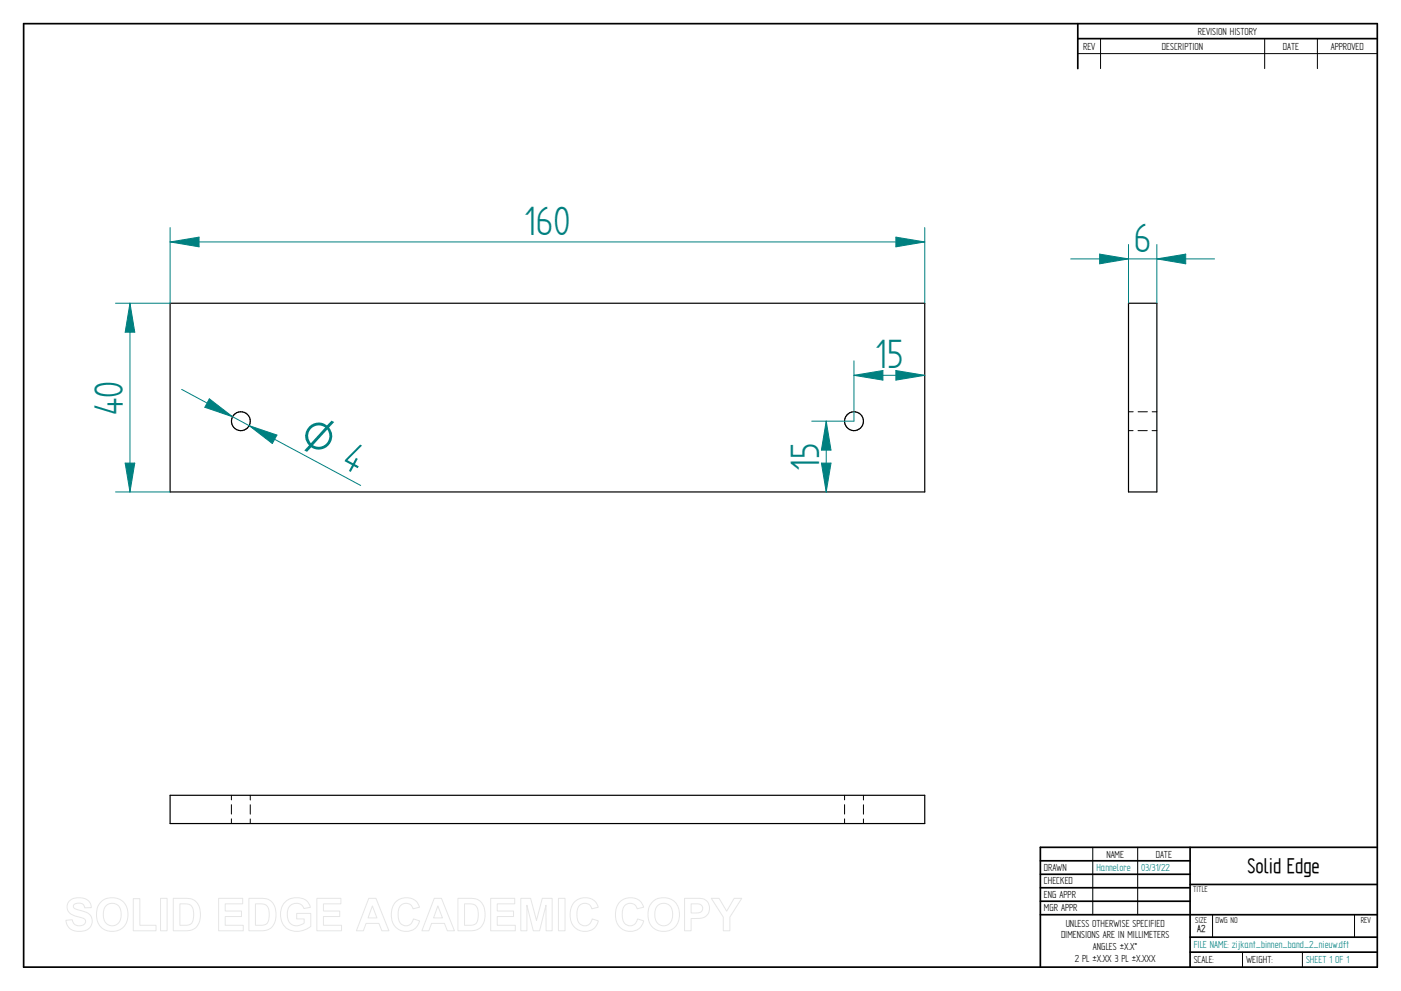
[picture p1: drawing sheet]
<svg xmlns="http://www.w3.org/2000/svg" width="594mm" height="420mm" viewBox="0 0 594 420" stroke-linecap="round" stroke-linejoin="round" font-family="sans-serif">
<g fill="none" stroke="#000" stroke-width=".72">
<path d="M10 10h574v400h-574zM457 10v19.1M457 16.4h127M504.6 359.2v50.8M584 359.2h-142.9v50.8M441.1 365h63.5M441.1 370.7h63.5M441.1 376.4h63.5M504.6 375h79.4M441.1 382.1h63.5M441.1 387.8h142.9M504.6 397.3h79.4"/>
<path d="M504.6 403.7h79.4"/>
</g>
<g fill="none" stroke="#000" stroke-width=".42">
<path d="M466.7 16.4v12.7M536.3 16.4v12.7M558.6 16.4v12.7M457 22.7h127M478.5 174.6h2M482.6 174.6h3.9M488.6 174.6h2M478.5 182.6h2M482.6 182.6h3.9M488.5 182.6h2.1M98.1 337.2v1.9M106.1 337.2v2"/>
<path d="M358.1 337.2v1.9M366.1 337.2v2M98.1 341.2v3.9M98.1 347.2v2M106.1 341.2v4M106.1 347.2v2M358.1 341.2v3.9M358.1 347.2v2M366.1 341.2v4M366.1 347.2v2M463.4 359.2v28.6M482.4 359.2v28.6"/>
<path d="M514.2 387.9v9.4M574.4 387.9v9.4M526.9 403.7v6.3M552.3 403.7v6.3"/>
</g>
<g fill="none" stroke="#000" stroke-width=".51">
<path d="M72.1 128.6h320v80h-320zM478.5 128.6h12.1v80h-12.1zM72.1 337.2h320v12h-320z"/>
<circle cx="102.1" cy="178.6" r="4"/>
<circle cx="362.1" cy="178.6" r="4"/>
</g>
<path d="M72.1 96.5v32.1M392.1 96.5v32.1M379.9 100.5l12.2 2.1-12.2 2z" fill="none" stroke="#008080" stroke-width=".42"/>
<path d="M379.9 100.5l12.2 2.1-12.2 2z" fill="#008080"/>
<path d="M72.1 102.6l12.3-2.1v4.1z" fill="none" stroke="#008080" stroke-width=".42"/>
<path d="M72.1 102.6l12.3-2.1v4.1z" fill="#008080"/>
<path d="M72.1 102.6h320M49 128.6h23.1M55.1 128.6l2 12.2h-4zM49 208.6h23.1" fill="none" stroke="#008080" stroke-width=".42"/>
<path d="M55.1 128.6l2 12.2h-4z" fill="#008080"/>
<path d="M53.1 196.3h4l-2 12.3z" fill="none" stroke="#008080" stroke-width=".42"/>
<path d="M53.1 196.3h4l-2 12.3z" fill="#008080"/>
<path d="M466.3 107.7l12.2 2.1-12.2 2zM478.5 103.7v24.9M490.6 103.7v24.9M55.1 128.6v80" fill="none" stroke="#008080" stroke-width=".42"/>
<path d="M466.3 107.7l12.2 2.1-12.2 2z" fill="#008080"/>
<path d="M490.6 109.8l12.2-2.1v4.1z" fill="none" stroke="#008080" stroke-width=".42"/>
<path d="M490.6 109.8l12.2-2.1v4.1z" fill="#008080"/>
<path d="M454 109.8h61M77 165.1l75.9 40.7M88.8 169.1l9.8 7.6-11.7-4z" fill="none" stroke="#008080" stroke-width=".42"/>
<path d="M88.8 169.1l9.8 7.6-11.7-4z" fill="#008080"/>
<path d="M105.7 180.5l11.7 3.9-1.9 3.6z" fill="none" stroke="#008080" stroke-width=".42"/>
<path d="M105.7 180.5l11.7 3.9-1.9 3.6z" fill="#008080"/>
<path d="M362.1 159.1l12.3-2v4.1zM362.1 153v25.6" fill="none" stroke="#008080" stroke-width=".42"/>
<path d="M362.1 159.1l12.3-2v4.1z" fill="#008080"/>
<path d="M379.9 157.1l12.2 2-12.2 2.1z" fill="none" stroke="#008080" stroke-width=".42"/>
<path d="M379.9 157.1l12.2 2-12.2 2.1z" fill="#008080"/>
<path d="M362.1 159.1h30M344.2 178.6h17.9M350.3 178.6l2.1 12.2h-4.1z" fill="none" stroke="#008080" stroke-width=".42"/>
<path d="M350.3 178.6l2.1 12.2h-4.1z" fill="#008080"/>
<path d="M348.3 196.3h4.1l-2.1 12.3z" fill="none" stroke="#008080" stroke-width=".42"/>
<path d="M348.3 196.3h4.1l-2.1 12.3z" fill="#008080"/>
<path d="M350.3 178.6v30" fill="none" stroke="#008080" stroke-width=".42"/>
<g fill="none" stroke="#e6e6e6" stroke-width=".42">
<path d="M29.6 381.8a6.5 6.5 0 0 1 8.5 .8l.6 2.2-2.8 .1a2.7 2.7 0 0 0-2.1-2 2.7 2.7 0 0 0-2.7 1.1 1.87 1.87 0 0 0 2.2 1.8l1.4 .4a4.4 4.4 0 0 1 4 6.2 6.4 6.4 0 0 1-9.1 1.3l-1.2-1.8-.5-1.7 2.7-.3a2.94 2.94 0 0 0 2.6 2.6 2.94 2.94 0 0 0 3.1-1.9 2.67 2.67 0 0 0-2.9-1.8 4.9 4.9 0 0 1-5-4.3l.4-1.6zM43.1 382.1a6.9 6.9 0 0 1 8.2-.5 6.9 6.9 0 0 1 2.8 7.7 6.7 6.7 0 0 1-8 5.5 6.7 6.7 0 0 1-5.1-8.3 6.4 6.4 0 0 1 2.1-4.4zM44.8 384.2a3.9 3.9 0 0 1 4.6-.8 3.9 3.9 0 0 1 2 4.3 3.8 3.8 0 0 1-1.9 4.3 3.8 3.8 0 0 1-4.6-.7 6.6 6.6 0 0 1-.1-7.1zM56.5 381h2.8v11.3h6.9v2.3h-9.7zM68.1 380.9h2.8v13.7h-2.8zM73.5 380.9h5a5.9 5.9 0 0 1 6.5 7 5.9 5.9 0 0 1-6.3 6.7h-5.2zM76.3 383.2h1.8a3.4 3.4 0 0 1 4 3.9v1.2a3.2 3.2 0 0 1-3.8 4h-2zM92.7 380.9h10.2v2.3h-7.4v3h6.9v2.4h-6.9v3.7h7.7v2.3h-10.5zM105.5 380.9h5.1a5.9 5.9 0 0 1 6.4 7 5.9 5.9 0 0 1-6.3 6.7h-5.2zM108.3 383.2h1.9a3.4 3.4 0 0 1 4 3.9v1.2a3.2 3.2 0 0 1-3.8 4h-2.1zM120.9 382.4a7.3 7.3 0 0 1 9.7 .1l1 2.2-2.7 .5a3.7 3.7 0 0 0-4.6-2 3.7 3.7 0 0 0-2.5 4.4 4.2 4.2 0 0 0 2.2 4.5 4.2 4.2 0 0 0 5-.8v-1.7h-3.2v-2.3h6v5.4a8.1 8.1 0 0 1-11.8-.8 8.3 8.3 0 0 1 .9-9.5zM134.4 380.9h10.2v2.3h-7.4v3h6.9v2.4h-6.9v3.7h7.6v2.3h-10.4z"/>
<path d="M156.4 380.9h3l5.5 13.7h-3l-1.2-3.1h-5.5l-1.1 3.1h-3zM157.9 384.1l1.9 5.1h-3.7zM167.7 382.5a6 6 0 0 1 10.2 2.1l-2.8 .7a3.2 3.2 0 0 0-3.9-2.2 3.2 3.2 0 0 0-2.4 3.8 4.6 4.6 0 0 0 2.5 5.5 3.2 3.2 0 0 0 4-2.8l2.6 .8a6.1 6.1 0 0 1-7.2 4.3 6.1 6.1 0 0 1-4.8-6.8 7.7 7.7 0 0 1 1.8-5.4zM184.1 380.9h3.1l5.5 13.7h-3l-1.2-3.1h-5.5l-1.1 3.1h-3zM185.7 384.1l1.9 5.1h-3.8zM194.2 380.9h5a5.9 5.9 0 0 1 6.5 7 5.9 5.9 0 0 1-6.3 6.7h-5.2zM197 383.2h1.8a3.4 3.4 0 0 1 4 3.9v1.2a3.2 3.2 0 0 1-3.8 4h-2zM208.1 380.9h10.2v2.3h-7.4v3h6.9v2.4h-6.9v3.7h7.6v2.3h-10.4zM220.8 380.9h4.2l2.5 9.3 2.4-9.3h4.2v13.7h-2.5l-.1-10.8-2.7 10.8h-2.7l-2.7-10.8v10.8h-2.6zM236.8 380.9h2.8v13.7h-2.8zM243.5 382.5a6 6 0 0 1 10.2 2.1l-2.8 .7a3.2 3.2 0 0 0-3.8-2.2 3.2 3.2 0 0 0-2.4 3.8 4.6 4.6 0 0 0 2.4 5.5 3.2 3.2 0 0 0 4-2.8l2.6 .8a6.1 6.1 0 0 1-7.2 4.3 6.1 6.1 0 0 1-4.7-6.8 7.7 7.7 0 0 1 1.7-5.4zM262.7 382.5a6 6 0 0 1 10.2 2.1l-2.7 .7a3.2 3.2 0 0 0-3.9-2.2 3.2 3.2 0 0 0-2.4 3.8 4.6 4.6 0 0 0 2.4 5.5 3.2 3.2 0 0 0 4-2.8l2.7 .8a6.1 6.1 0 0 1-7.2 4.3 6.1 6.1 0 0 1-4.8-6.8 7.7 7.7 0 0 1 1.7-5.4z"/>
<path d="M277 382.1a6.9 6.9 0 0 1 8.2-.5 6.9 6.9 0 0 1 2.8 7.7 6.7 6.7 0 0 1-8.1 5.5 6.7 6.7 0 0 1-5.1-8.3 6.4 6.4 0 0 1 2.2-4.4zM278.7 384.2a3.9 3.9 0 0 1 4.6-.8 3.9 3.9 0 0 1 1.9 4.3 3.8 3.8 0 0 1-1.8 4.3 3.8 3.8 0 0 1-4.7-.7 6.6 6.6 0 0 1 0-7.1zM290.3 380.9h5.2a4.4 4.4 0 0 1 5.4 4.3 4.4 4.4 0 0 1-5.4 4.2h-2.4v5.2h-2.8zM293.1 383.2h1.8a2.1 2.1 0 0 1 2.6 .6 2.1 2.1 0 0 1 0 2.6 3.4 3.4 0 0 1-2.9 .7h-1.5zM301.6 380.9h3.3l3.2 5.4 3.2-5.4h3.2l-5 7.9v5.8h-2.8v-5.8z"/>
</g>
<g font-size="19.7" fill="#008080">
<text x="222.2" y="99.5">160</text>
<text x="480.8" y="106.7">6</text>
<text x="371.1" y="156.1">15</text>
<text x="52" y="175.8" transform="rotate(-90 52 175.8)">40</text>
<text x="347.3" y="199.6" transform="rotate(-90 347.3 199.6)">15</text>
</g>
<text font-size="18.9" fill="#008080" x="125.8" y="187.7" transform="rotate(28 125.8 187.7)">O 4</text>
<text font-size="10.1" x="529" y="370.2">Solid Edge</text>
<g font-size="4.9">
<text x="507.9" y="14.7">REVISION HISTORY</text>
<text x="459.3" y="21">REV</text>
<text x="492.7" y="21">DESCRIPTION</text>
<text x="544" y="21">DATE</text>
<text x="564.3" y="21">APPROVED</text>
<text x="469.1" y="363.6">NAME</text>
<text x="490.1" y="363.6">DATE</text>
<text x="442.7" y="369.3">DRAWN</text>
<text x="442.7" y="375">CHECKED</text>
<text x="442.7" y="380.7">ENG APPR</text>
<text x="442.7" y="386.4">MGR APPR</text>
<text x="451.9" y="392.9">UNLESS OTHERWISE SPECIFIED</text>
<text x="449.9" y="397.9">DIMENSIONS ARE IN MILLIMETERS</text>
<text x="455.7" y="407.8">2 PL ±X.XX 3 PL ±X.XXX</text>
<text x="463.5" y="402.9">ANGLES ±X.X°</text>
<text x="506.2" y="408.3">SCALE:</text>
<text x="528.4" y="408.3">WEIGHT:</text>
</g>
<g font-size="4.9" fill="#008080">
<text x="464.9" y="369.3">Hannelore</text>
<text x="483.9" y="369.3">03/31/22</text>
<text x="506.2" y="402">FILE NAME: zijkant_binnen_band_2_nieuw.dft</text>
<text x="553.8" y="408.4">SHEET 1 OF 1</text>
</g>
<text font-size="4.8" x="507.7" y="395.3">A2</text>
<g font-size="4.1">
<text x="505.9" y="378.3">TITLE</text>
<text x="506.9" y="391.1">SIZE</text>
<text x="515.4" y="391.1">DWG NO</text>
<text x="577" y="391.1">REV</text>
</g>
</svg>
